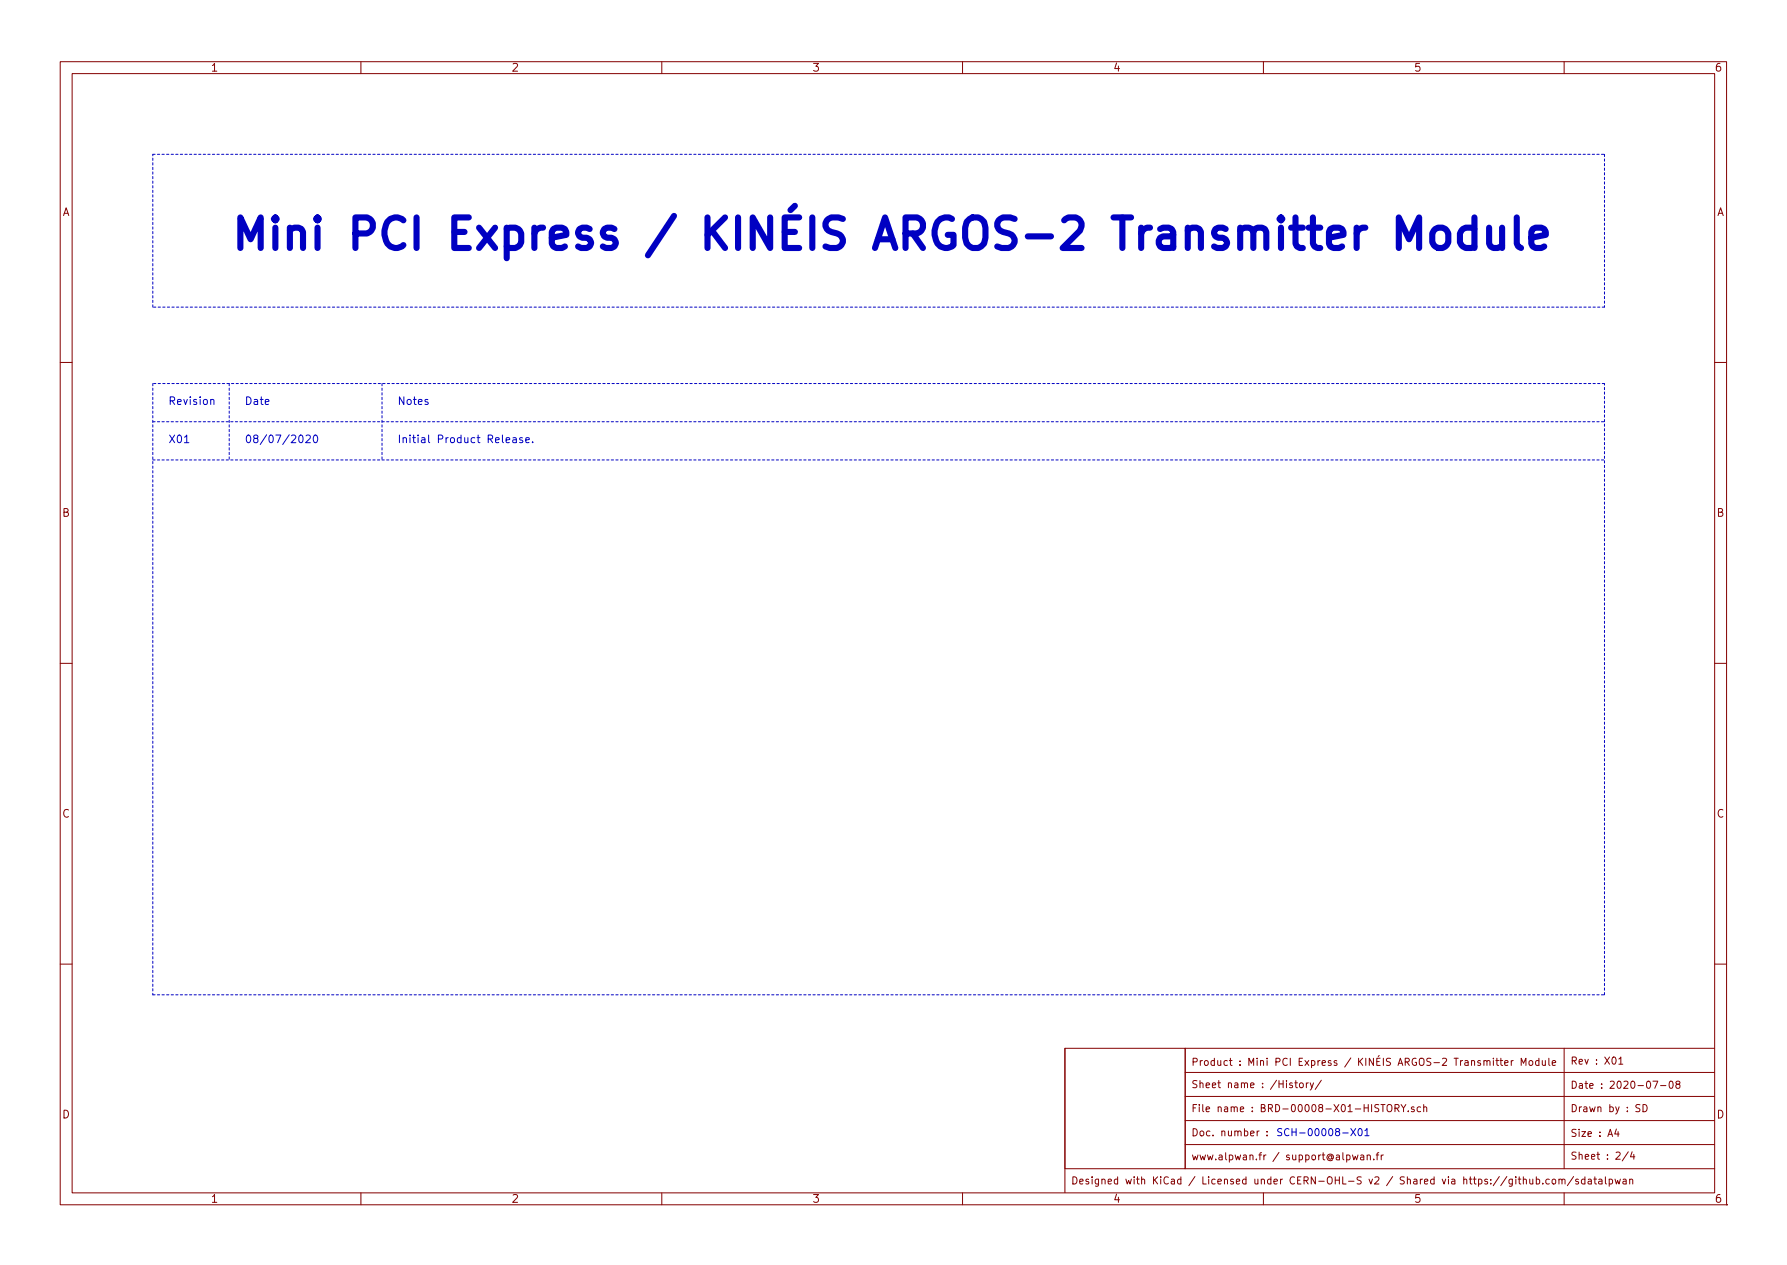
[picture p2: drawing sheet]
<svg xmlns="http://www.w3.org/2000/svg" width="297mm" height="210mm" viewBox="0 0 297 210" stroke-linecap="round" stroke-linejoin="round" font-family="sans-serif">
<g fill="none" stroke="#840000" stroke-width=".17">
<path d="M10 10.3h277v189.9h-277zM12 12.2h273v186.1h-273zM60 10.3v1.9M110 10.3v1.9M160 10.3v1.9M210 10.3v1.9M260 10.3v1.9M10 60.2h2M285 60.2h2M10 110.3h2M285 110.3h2M10 160.2h2"/>
<path d="M177 174.2h20v20.1h-20zM177 174.2v24M197 178.3h88M215.2 180h.5M215.4 179.6v1l.3 .2M217.1 180v.8M217.5 180l-.4 .2M217.8 180l.3 .8M218.3 180l-.4 1.1-.1 .1M219.6 179.5l-1 1.6M248.2 175.9v.1M248.2 176.3v.8"/>
<path d="M248.6 176.3h.5M248.8 175.9v1l.3 .2M249.3 176.3h.5M249.5 175.9v1l.3 .2M250.1 176.7l.6-.1-.2-.3h-.3l-.1 .6 .2 .2 .3-.1M251.2 176.3v.8M251.5 176.3l-.3 .2M252.9 177.1v-1.2l.3 .8 .4-.8v1.2M254.2 176.4l.4-.1 .2 .2-.1 .5h-.4l-.1-.1zM255.8 176.3h-.4l-.2 .2 .1 .5h.5M255.8 175.9v1.2M256.4 176.3v.7l.3 .1 .2-.1"/>
<path d="M256.9 176.3v.8M257.5 175.9v1l.1 .2M258 176.7l.6-.1-.2-.3h-.3l-.1 .6 .2 .2 .3-.1M260 174.2v20.1M268 175.8l.2-.1a.63 .63 0 0 1 .4 .6 .63 .63 0 0 1-.4 .6l-.2-.1-.1-.4zM269.1 176l.3-.3v1.2M269.1 176.9h.6M274.8 179.7h.8l-.5 1.2M277.5 179.8l.2-.1a.66 .66 0 0 1 .3 1.1l-.2 .1a.66 .66 0 0 1-.3-1.1zM285 174.2h-88v20.1h88M285 160.2h2M60 198.3v1.9"/>
<path d="M110 198.3v1.9M160 198.3v1.9M197 190.2h88M197 182.2h88M197 186.3h88M198.3 187.6a.6 .6 0 0 1 .7 .6 .6 .6 0 0 1-.7 .6zM199.5 188.1l.4-.1 .2 .2-.1 .5h-.4l-.1-.1zM201.1 188.1l-.3-.1-.3 .2 .2 .5h.4M201.6 188.7v.1M203.1 188.1l.2-.1 .3 .1v.7M203.1 188v.8M204.2 188v.7l.3 .1 .2-.1"/>
<path d="M204.7 188v.8M205.3 188.1l.1-.1 .3 .1 .1 .7M205.3 188v.8M205.8 188.2l.1-.2 .3 .1 .1 .7M206.9 188.1l.3-.1 .2 .2-.1 .5h-.4M206.9 187.6v1.2M207.9 188.4l.6-.1-.2-.3-.4 .1v.5l.2 .2 .3-.1M209 188v.8M209.3 188l-.3 .2M210 198.3v1.9M210.6 188.7v.1M210.6 188.1v.1"/>
<path d="M216.1 180.1l.1-.1 .4 .1v.5l-.1 .1-.3 .1-.1-.1zM224.8 192l.2 .8 .3-.6 .2 .6 .2-.8M226.2 192h.4l.1 .8M226.7 192.3h-.4l-.2 .2 .2 .3 .4-.1M227.3 192.1l.1-.1h.3l.1 .8M227.3 192v.8M228.3 192.7v.1M228.8 192h.4M229.2 191.6l-.3 .1v1.1M229.6 192v.8M229.9 192l-.3 .2M230.6 183.7l.2-.1h.4a.75 .75 0 0 1-.1 1.2 .4 .4 0 0 1-.5-.4z"/>
<path d="M231.9 184.2l.5-.1 .2-.1-.1-.3-.6-.1v1.2M232.2 184.2l.4 .6M232.9 183.6l.4 .6 .4-.6M233.3 184.2v.6M234.1 184.7v.1M235.1 184h-.3l-.2 .1v.2l.5 .1v.3h-.5M236.1 184h-.3l-.2 .2 .1 .5h.4M236.7 184.1l.1-.1h.3l.1 .8M236.7 183.6v1.2M252 195.6v.1M252 196v.8M252.3 196h.5"/>
<path d="M252.5 195.6v1l.3 .2M253.2 196.1l.2-.1 .3 .1v.7M253.2 195.6v1.2M254.3 196l.1 .7 .2 .1 .2-.1M254.8 196v.8M255.4 196.1l.3-.1 .2 .2-.1 .5h-.4M255.4 195.6v1.2M256.4 196.7v.1M257.5 196.1l-.3-.1-.3 .2 .2 .5h.4M258 196.1l.2-.1 .3 .1 .1 .5-.1 .1h-.4l-.1-.1zM259.1 196.1l.4-.1 .1 .2v.6M259.1 196v.8"/>
<path d="M259.6 196.2l.2-.2 .3 .1v.7M260 198.3v1.9M261.6 195.5l-1.1 1.6M262.4 196.1l-.3-.1-.2 .2 .1 .1 .4 .1v.3h-.5M263.4 196.1l-.3-.1-.2 .2 .1 .5h.4M263.4 195.6v1.2M264 196.1h.5v.7M264.5 196.3h-.4l-.1 .2 .1 .3 .4-.1M264.9 196h.5M265.1 195.6v1l.3 .2M265.8 196.1l.3-.1 .2 .2v.6M266.3 196.3h-.4l-.2 .2 .2 .3 .4-.1"/>
<path d="M266.9 195.6v1l.1 .2M267.5 196.1l.3-.1 .2 .2-.1 .5h-.4M267.5 196v1.2M268.5 196l.2 .8 .2-.6 .2 .6 .2-.8M268.7 187.6l-.3 .9h.7M269 188.1v.8M269.8 196.1h.5v.7M270.3 196.3l-.5 .1-.1 .1 .1 .2h.5M270.7 191.4l-1.1 1.6M270.9 196.1a.27 .27 0 0 1 .5 .1v.6M270.9 196v.8M271.3 191.4l-.3 .9h.8"/>
<path d="M271.6 191.9v.8M272.6 183.6h-.5l-.2 .2 .1 .3 .5 .2v.4l-.1 .1-.5-.1M273.1 183.6a.6 .6 0 0 1 .7 .6 .6 .6 0 0 1-.7 .6zM276 180.4h.9M278.8 180.2l-.2-.2v-.2l.2-.1 .3 .1 .1 .1-.1 .3h-.3l-.2 .2v.3l.2 .2 .3-.1 .1-.1v-.4l-.2-.1M287 200.2h.1"/>
</g>
<path d="M25.4 25.6h241.3M266.7 25.6v25.4M25.4 51v-25.4M266.7 51h-241.3M25.4 76.4h241.3M25.4 63.7v101.6M25.4 70.1h241.3M38.1 63.7v12.7M63.5 63.7v12.7M266.7 63.7h-241.3M25.4 165.3h241.3M266.7 165.3v-101.6" fill="none" stroke="#0000c2" stroke-width=".17" stroke-dasharray=".4 .4"/>
<path d="M238.6 38.1a1.4 1.4 0 0 1 2.1 .7v1.5a1.38 1.38 0 0 1-1.3 1 1.38 1.38 0 0 1-1.3-1v-1.5zM245.1 38.1l-.5-.3h-1l-.4 .3-.5 .7v1.5l.5 .7 .4 .2h1l.5-.2M245.1 36.1v5.1M247.5 37.8v2.7l.3 .5a1.35 1.35 0 0 0 1.9-.3M249.7 37.8v3.4M252.1 36.1v4.4l.2 .5 .5 .2M254.5 39.5l2.4-.5v-.4l-.2-.5-.5-.3h-1l-.4 .3-.3 .5v1.9l.3 .5 .4 .2h1l.5-.2M232.5 41.2v-5.1l1.7 3.7 1.7-3.7v5.1" fill="none" stroke="#0000c2" stroke-width="1"/>
<g fill="none" stroke="#0000c2" stroke-width=".17">
<path d="M30.7 73.6h.7M35 66.5l.1-.1a.31 .31 0 0 1 .5 .2v.6M49.8 72.4l.2-.1a.69 .69 0 0 1 .4 .6 .69 .69 0 0 1-.4 .7l-.3-.3v-.2zM50.9 72.4l.5-.1 .2 .4-.1 .2-.7 .7h.8M52.2 72.4l.2-.1a.67 .67 0 0 1 .4 .6 .67 .67 0 0 1-.4 .7 .83 .83 0 0 1-.2-1.2zM84.1 73.1l.6-.1v-.2l-.4-.1-.2 .2 .1 .6h.5M85.3 72.8h.5v.8M85.8 73l-.4 .1-.2 .2 .1 .2h.5M86.8 72.8a.31 .31 0 0 0-.4 .1v.2h.3l.2 .2-.2 .3-.3-.1M87.4 73.1l.6-.1-.1-.2-.3-.1-.2 .2 .1 .6h.4M88.5 73.5v.1M224.5 187.6l.8 1.2"/>
<path d="M225.3 187.6l-.8 1.2M225.9 187.7l.1-.1a.65 .65 0 0 1 .4 .6 .65 .65 0 0 1-.4 .6l-.1-.1-.2-.4zM226.9 187.9l.3-.3v1.2M226.9 188.8h.7"/>
</g>
<text font-size="7.1" fill="#0000c2" x="38.1" y="41.5">Mini PCI Express / KINÉIS ARGOS-2 Transmitter Module</text>
<g font-size="1.8" fill="#840000">
<text x="35" y="11.9">1</text>
<text x="85" y="11.9">2</text>
<text x="135" y="11.9">3</text>
<text x="185" y="11.9">4</text>
<text x="235" y="11.9">5</text>
<text x="285" y="11.9">6</text>
<text x="10.4" y="35.9">A</text>
<text x="285.4" y="35.9">A</text>
<text x="10.4" y="85.9">B</text>
<text x="285.4" y="85.9">B</text>
<text x="10.4" y="135.9">C</text>
<text x="285.4" y="135.9">C</text>
<text x="10.4" y="185.9">D</text>
<text x="285.4" y="185.9">D</text>
<text x="35" y="199.9">1</text>
<text x="85" y="199.9">2</text>
<text x="135" y="199.9">3</text>
<text x="185" y="199.9">4</text>
<text x="235" y="199.9">5</text>
<text x="285" y="199.9">6</text>
</g>
<g font-size="1.8" fill="#0000c2">
<text x="27.9" y="67.3">Revision</text>
<text x="40.6" y="67.3">Date</text>
<text x="66" y="67.3">Notes</text>
<text x="27.9" y="73.7">X01</text>
<text x="40.6" y="73.7">08/07/2020</text>
<text x="66" y="73.7">Initial Product Release.</text>
</g>
<g font-size="1.7" fill="#840000">
<text x="198" y="177.1">Product : Mini PCI Express / KINÉIS ARGOS-2 Transmitter Module</text>
<text x="261" y="176.9">Rev : X01</text>
<text x="198" y="184.8">File name : BRD-00008-X01-HISTORY.sch</text>
<text x="198" y="180.8">Sheet name : /History/</text>
<text x="261" y="180.9">Date : 2020-07-08</text>
<text x="261" y="184.8">Drawn by : SD</text>
<text x="261" y="188.9">Size : A4</text>
<text x="178" y="196.8">Designed with KiCad / Licensed under CERN-OHL-S v2 / Shared via https://github.com/sdatalpwan</text>
<text x="198" y="192.8">www.alpwan.fr / support@alpwan.fr</text>
<text x="261" y="192.7">Sheet : 2/4</text>
</g>
<text font-size="1.7" fill="#0000c2" x="212.1" y="188.8">SCH-00008-X01</text>
</svg>
